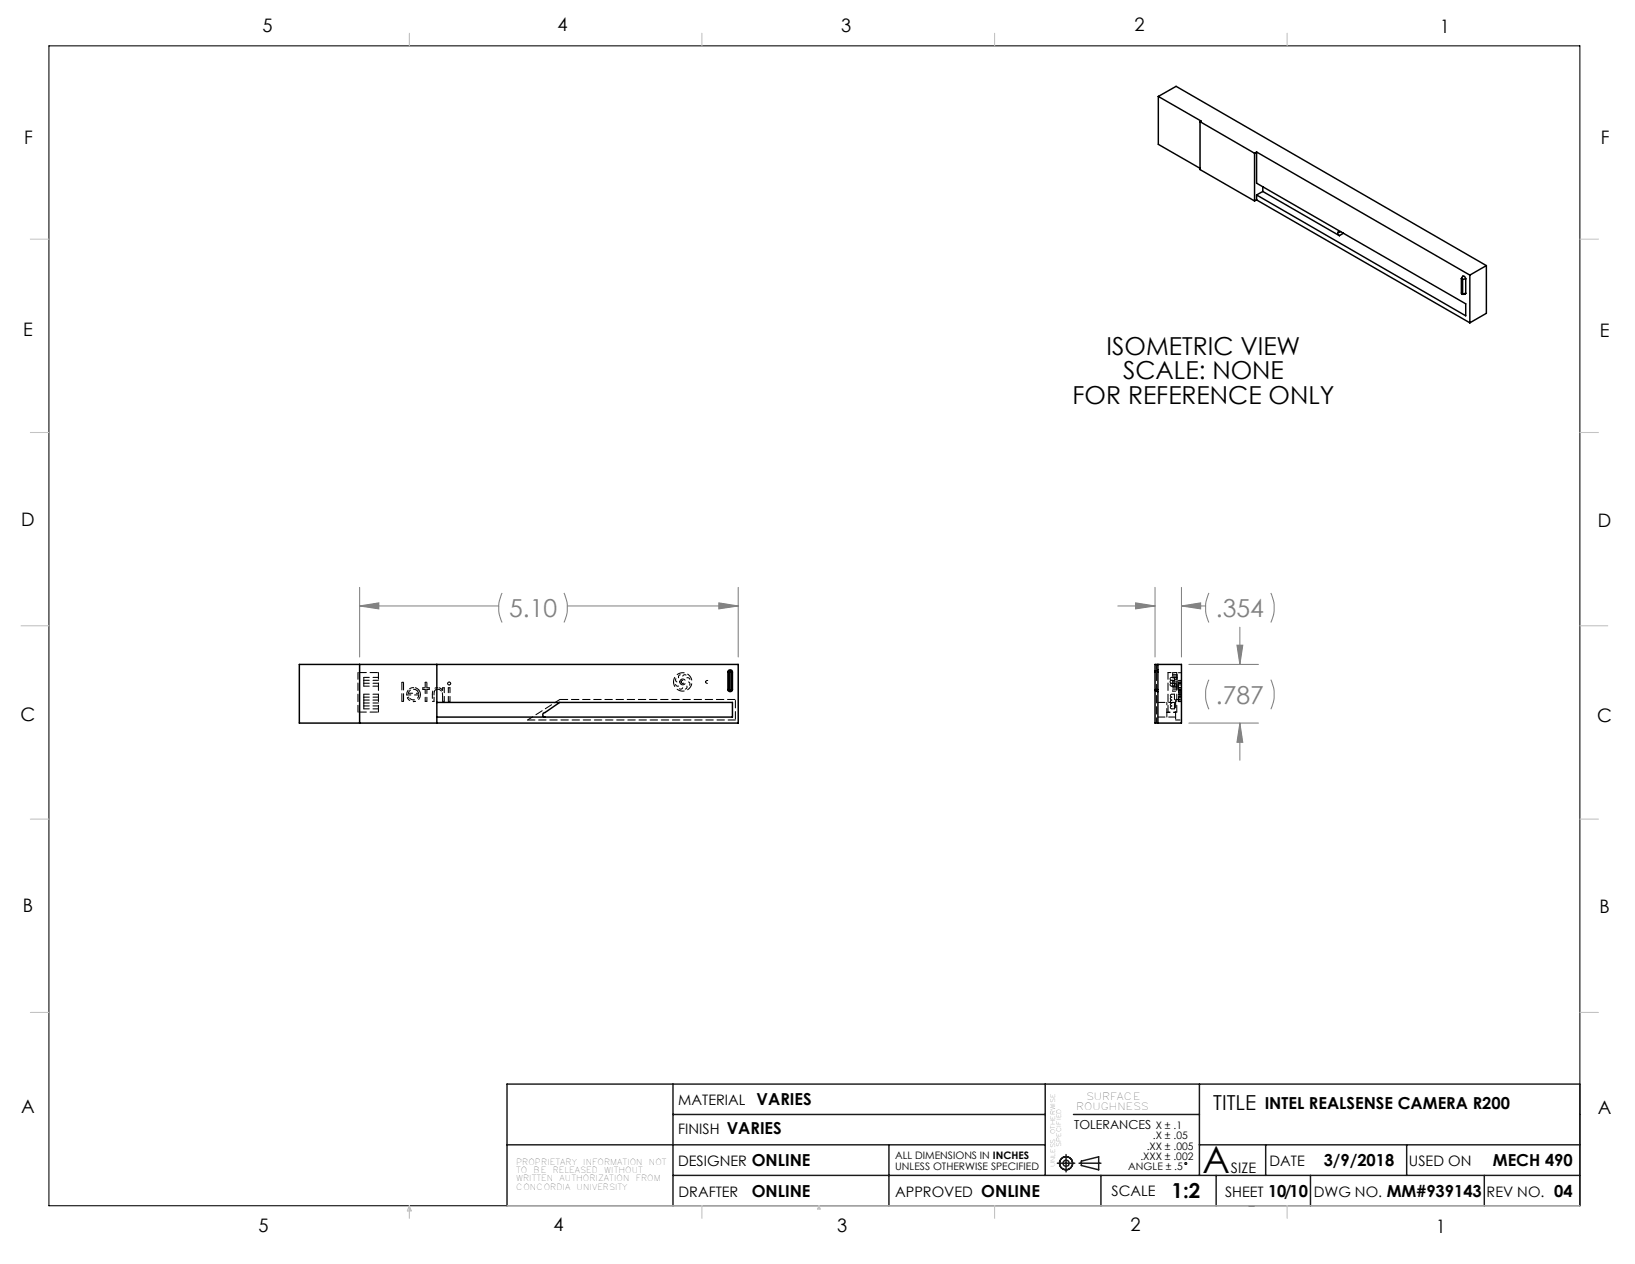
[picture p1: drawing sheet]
<svg xmlns="http://www.w3.org/2000/svg" width="279mm" height="216mm" viewBox="0 0 279 216" stroke-linecap="round" stroke-linejoin="round" font-family="sans-serif">
<g fill="none" stroke="#000" stroke-width=".18">
<path d="M8.4 7.8h261.6v198.2h-261.6z"/>
<circle cx="202.6" cy="198.7" r=".17"/>
</g>
<g fill="none" stroke="#191924" stroke-width=".25">
<path d="M86.6 195.5h92M115 185.2v20.8M115 190.4h63.6M151.9 195.5v10.5M178.6 185.2v15.6M180.7 198.7h3M182.2 197.2v3M183.4 190.4h21.6M184.4 198.7h3.7M184.8 198.3l2.9-.7v2.2l-2.9-.7zM205 185.2v15.6M205 195.5h65"/>
<path d="M216.3 195.5v5.3M240.4 195.5v5.3M86.6 206v-20.8h183.4v20.8M115 200.8h155M188.1 200.8v5.2M207.8 200.8v5.2M213.4 206h.9M223.9 200.8v5.2M253.6 200.8v5.2"/>
<circle cx="182.2" cy="198.7" r="1.11"/>
<circle cx="182.2" cy="198.7" r=".51"/>
</g>
<g fill="none" stroke="#808080" stroke-width=".18">
<path d="M61.5 103.5l3.2-.5v1zM61.5 100.3v11.9M61.5 103.5h23.7M85.8 101.3a5.9 5.9 0 0 0 0 5M96.4 101.3a5.9 5.9 0 0 1 0 5M96.9 103.5h29.3M122.8 103l3.4 .5-3.4 .5zM126.2 100.3v11.9M191 103.5h6.4M194.1 103l3.3 .5-3.3 .5zM197.4 100.3v11.9M201.9 103.5l3.3-.5v1z"/>
<path d="M201.9 103.5h4.1M201.9 100.3v11.9M203.2 113.5h11.9M206.6 101.3a5.9 5.9 0 0 0 0 5M206.6 116.1a5.9 5.9 0 0 0 0 5M211.4 110.2h1l-.5 3.3zM211.9 107.1v6.4M217.2 101.3a5.9 5.9 0 0 1 0 5M217.2 116.1a5.9 5.9 0 0 1 0 5M203.2 123.5h11.9M211.9 123.5l.5 3.3h-1zM211.9 123.5v6.4"/>
</g>
<g fill="none" stroke="#c0c0c0" stroke-width=".18">
<path d="M70 5.7v2.1M119.9 5.7v2.1M170 5.7v2.1M220 5.7v2.1M5.2 40.9h3.2M270 40.9h3.2M5.2 73.9h3.2M270 73.9h3.2M3.6 106.9h4.8M270 106.9h4.7M5.2 139.9h3.2M270 139.9h3.2"/>
<path d="M5.2 172.9h3.2M270 172.9h3.2M70 206v2.1M70 206l.3 .8h-.7zM86.6 206h183.4M119.9 206v2.1M139.9 206l.3 .5h-.5zM170 206v2.1M220 206v2.1"/>
</g>
<path d="M61.5 103.5l3.2-.5v1zM122.8 103l3.4 .5-3.4 .5zM194.1 103l3.3 .5-3.3 .5zM201.9 103.5l3.3-.5v1zM211.9 123.5l.5 3.3h-1zM211.4 110.2h1l-.5 3.3z" fill="#808080"/>
<g fill="none" stroke="#000" stroke-width=".25">
<path d="M197.9 16.5l7.3 4.2-.1 .1M197.9 16.5l3.1-1.8 53 30.7M197.9 16.5v8.2l7.2 4.1M205.1 20.8l9.3 5.4M205.1 20.8v8.2l9.3 5.3M214.4 26.2v8.1M214.7 26l36.5 21M214.7 26l-.3 .2M214.7 26v5.3l35.8 20.6v2l-35.8-20.6M214.7 33.3v.8M214.7 34.1l36.5 21M214.7 34.1l-.3 .2"/>
<path d="M215.8 32.7l-1.1 .6M215.8 32.7l13.1 7.6M215.8 31.9v.8M229.1 39.5l-.4 .1-.1 .2 .3 .5M229.6 39.8l-.7 .5M249.7 47.6l.4-.5 .2 .1 .2 .4M249.9 47.7l-.1-.1h-.1v2.5l.2 .2v-.1M249.9 47.7v2.5M250.5 50.1l-.2 .2h-.4M250.5 47.6v2.5M250.5 47.6l-.6 .1M250.5 50.1l-.6 .1"/>
<path d="M251.2 47v8.1M254 45.4l-2.8 1.6M254 45.4v8.1l-2.8 1.6M51.2 113.5h75v10h-75zM61.5 113.5v10M74.6 113.5v10M74.6 120h50.6v2.5h-50.6M95.6 120l-2.5 1.7a.39 .39 0 0 0-.4 .4 .39 .39 0 0 0 .4 .4M124.4 117.8a.39 .39 0 0 0 .4 .3 .39 .39 0 0 0 .4-.3M124.4 114.8a.39 .39 0 0 1 .4-.4 .39 .39 0 0 1 .4 .4M124.4 117.8h.2M124.4 114.8h.2"/>
<path d="M124.4 114.8v3M124.6 117.8a.14 .14 0 0 0 .2 .1 .14 .14 0 0 0 .1-.1M124.6 114.8a.14 .14 0 0 1 .2-.2 .14 .14 0 0 1 .1 .2M124.6 114.8v3M124.9 117.8h.3M124.9 114.8v3M124.9 114.8h.3M125.2 114.8v3M197.4 114.6v.2M197.4 117.8v.1M197.4 114.6v-1.1h4.5v10h-4.5v-5.6M197.4 117.8h.5"/>
<path d="M197.4 114.8h.5M197.4 117.9l.5 .2M197.4 114.8v3M197.9 114.4l-.5 .2M197.9 113.5v10"/>
</g>
<path d="M64.7 114.9h-3.5M125.7 119.5v3.5M200.9 119.5v3.5M64.7 121.6h-3.5" fill="none" stroke="#000" stroke-width=".18" stroke-dasharray="1.3 .6" stroke-dashoffset="-.2"/>
<path d="M197.9 120h3M201.1 114.9v6.7M61.2 121.6v-6.7M64.7 121.6v-6.7M197.9 122.5h3M199.6 121.6v-6.7" fill="none" stroke="#000" stroke-width=".18" stroke-dasharray="1.3 .6" stroke-dashoffset=".1"/>
<path d="M62.2 116.2h2.5M62.2 115.7h2.5M62.2 117.2h2.5M62.2 116.7h2.5M62.2 119.1h2.5M62.2 118.6h2.5M62.2 119.6h2.5M70.7 117.7l.6 .2M200.7 118.6v2.5M62.2 120.6h2.5M62.2 120.1h2.5M62.2 121.1h2.5" fill="none" stroke="#000" stroke-width=".18" stroke-dasharray="1.3 .6" stroke-dashoffset=".3"/>
<g fill="none" stroke="#000" stroke-width=".18" stroke-dasharray="1.3 .6">
<path d="M62.2 116.2v-.5M62.2 117.2v-.5M62.2 116.7v-.5M62.2 119.1v-.5M62.2 119.6v-.5M68.7 119.8h.3M68.7 116.5v3.3M69 116.5h-.3M69 119.8v-3.3M69.9 119.1l-.3 .1M71.3 117.9l.2 .5M72.3 117.5v.3"/>
<path d="M72.3 117.8h.4M72.7 119.8h.2M72.7 117.5h-.4M72.9 117.8h.5M72.9 116.5h-.2M73.4 117.5h-.5M73.4 117.8v-.3M73.9 119.8h.3M74.2 118.7v-.5M75.6 118.3v.7M75.6 119.8h.3M75.6 117.5v.4"/>
<path d="M75.9 117.5h-.3M76.5 116.7l.3 .3M76.6 119.8h.3M76.8 117l.2-.3M76.8 116.5l-.3 .2M76.9 117.5h-.3M77 116.7l-.2-.2M116.2 116.5a.5 .5 0 0 1 .7-.5 .5 .5 0 0 1 .1 .8 .5 .5 0 0 1-.8-.2v-.1M197.4 114.8h.5M197.4 117.8h.5M200.2 115.7h.5M200.2 118.6h.5"/>
<path d="M200.4 116.2v.5M200.6 116.2v.5M200.6 116.7l.5 .3M200.7 117.2h-.5M201.1 115.2v.5M201.1 117.2v.5M201.1 116l-.5 .2M201.4 116.7h.5M201.4 116.7v-.2M201.4 117v-.3M201.4 117.5h.5M201.4 119.8h.5"/>
<path d="M201.4 116.5h.5M201.4 117h.5M201.4 117.5v-.1M201.4 119h.5M201.4 118.3h.5M201.4 117.9h.5M201.4 117.7h.5M201.4 118.6h.5M201.4 117.4h.5M201.4 118.2h.5M201.4 118.7h.5M201.4 117.8h.5"/>
<path d="M201.4 117.5v-.5M201.4 119.8h.1M201.4 119.6h.5M201.4 118.4h.5M201.4 119.2h.5M201.4 119.1h.5M62.2 120.6v-.5M62.2 121.1v-.5M62.2 120.1v-.5M125.7 123h-35.5M200.7 121.1h-.5"/>
</g>
<path d="M74.8 117.4a.92 .92 0 0 0-.9 1.2M116.4 116.5a.27 .27 0 0 1 .4-.3 .27 .27 0 0 1 .1 .5 .27 .27 0 0 1-.5-.1v-.1M120.6 116.5a.25 .25 0 0 1 .3-.3 .25 .25 0 0 1 .1 .5 .25 .25 0 0 1-.4-.1v-.1M199.6 114.9h1.5M200.4 116.7h1.5M200.4 118.1h1.5M200.7 115.7v1.5M201.9 116.2h-1.5M201.9 114.9h-1.5M199.4 121.7h1.5M201.1 121.6h-1.5" fill="none" stroke="#000" stroke-width=".18" stroke-dasharray="1.3 .6" stroke-dashoffset=".8"/>
<path d="M69.8 118.4a.88 .88 0 0 1 .9-.7M72.7 117.8v2M72.9 119.8v-2M73.9 118.6v1.2M115.7 116.5a.38 .38 0 0 1-.2-.5 .38 .38 0 0 1 .5-.2M116 117.2a.38 .38 0 0 1-.5-.2 .38 .38 0 0 1 .2-.5M116 115.8a.38 .38 0 0 1 .2-.5 .38 .38 0 0 1 .5 .2M116.7 117.5a.38 .38 0 0 1-.5 .2 .38 .38 0 0 1-.2-.5M116.7 115.5a.38 .38 0 0 1 .5-.2 .38 .38 0 0 1 .2 .5M117.4 115.8a.38 .38 0 0 1 .5 .2 .38 .38 0 0 1-.2 .5M117.4 117.2a.38 .38 0 0 1-.2 .5 .38 .38 0 0 1-.5-.2M117.7 116.5a.38 .38 0 0 1 .2 .5 .38 .38 0 0 1-.5 .2" fill="none" stroke="#000" stroke-width=".18" stroke-dasharray="1.3 .6" stroke-dashoffset=".6"/>
<path d="M69.5 118.7h2.1M70.7 117.4a1.11 1.11 0 0 0-1 .5M70.7 119.6a.94 .94 0 0 1-.8-.5M71.6 117.9l-.5-.4-.4-.1M72.7 116.5v1M72.9 117.5v-1M74.2 119.8v-1.1M74.8 117.7a.83 .83 0 0 1 .8 .6M75.6 117.9l-.4-.4-.4-.1M115.1 116.5a1.57 1.57 0 0 1 2.3-1.4 1.57 1.57 0 0 1 .2 2.6 1.57 1.57 0 0 1-2.5-.9v-.3M200.9 119.5h1M200.9 123h1" fill="none" stroke="#000" stroke-width=".18" stroke-dasharray="1.3 .6" stroke-dashoffset=".5"/>
<path d="M90.2 123l5.5-3.5" fill="none" stroke="#000" stroke-width=".18" stroke-dasharray="1.3 .6" stroke-dashoffset=".2"/>
<path d="M125.7 119.5h-30" fill="none" stroke="#000" stroke-width=".18" stroke-dasharray="1.3 .6" stroke-dashoffset="-.1"/>
<g fill="none" stroke="#000" stroke-width=".18" stroke-dasharray="1.3 .6" stroke-dashoffset=".4">
<path d="M69.7 117.9l-.2 .8M71.8 118.6l-.2-.7M74.2 118.2a.55 .55 0 0 1 .6-.5M75.6 119v.8M75.9 119.8v-2.3M76.6 117.5v2.3M76.9 119.8v-2.3M197.6 113.5v10M200.2 116.7a.25 .25 0 0 1-.3-.2 .25 .25 0 0 1 .3-.3M200.2 117.2a.25 .25 0 0 1-.3-.2 .25 .25 0 0 1 .3-.3M200.2 116.2a.25 .25 0 0 1-.3-.2 .25 .25 0 0 1 .3-.3M200.2 119.6a.25 .25 0 0 1-.2-.3 .25 .25 0 0 1 .2-.2"/>
<path d="M200.2 119.1a.25 .25 0 0 1-.2-.3 .25 .25 0 0 1 .2-.2M200.4 117.2h.7M200.4 117.7h.7M201.1 115.8h-.7M201.1 116.5h-.7M201.1 115.7v.8M201.1 117.2h-.7M201.1 116.5v.7M201.1 115.5h-.7M201.1 117.5h-.7M201.1 115.7h-.7M201.1 115.2h-.7"/>
<path d="M201.4 119.8v-2.3M199.4 121.7v.8M200.2 121.1a.25 .25 0 0 1-.2-.3 .25 .25 0 0 1 .2-.2M200.2 120.6a.25 .25 0 0 1-.2-.3 .25 .25 0 0 1 .2-.2M200.2 120.1a.25 .25 0 0 1-.2-.3 .25 .25 0 0 1 .2-.2"/>
</g>
<path d="M70.7 119.8a1.13 1.13 0 0 0 1.1-1.2M71.5 118.4h-1.7M199.4 120v1.7" fill="none" stroke="#000" stroke-width=".18" stroke-dasharray="1.3 .6" stroke-dashoffset=".9"/>
<path d="M69.6 119.2a1.14 1.14 0 0 0 1.1 .6M71.6 118.7a.83 .83 0 0 1-.9 .9M200.4 114.9v1.3M200.4 116.7v1.4" fill="none" stroke="#000" stroke-width=".18" stroke-dasharray="1.3 .6" stroke-dashoffset=".7"/>
<text font-size="6.3" x="205.5" y="200.4">A</text>
<g font-size="4.2">
<text x="189.1" y="60.6">ISOMETRIC VIEW</text>
<text x="191.9" y="64.8">SCALE: NONE</text>
<text x="183.3" y="69">FOR REFERENCE ONLY</text>
</g>
<g font-size="4.2" fill="#808080">
<text x="87" y="105.4">5.10</text>
<text x="207.8" y="105.4">.354</text>
<text x="207.8" y="120.2">.787</text>
</g>
<g font-size="3.5">
<text x="207.3" y="189.5">TITLE</text>
<text x="200.2" y="204.7">1:2</text>
</g>
<g font-size="3.2">
<text x="44.8" y="5.4">5</text>
<text x="95.3" y="5.3">4</text>
<text x="143.7" y="5.4">3</text>
<text x="193.9" y="5.4">2</text>
<text x="246.1" y="5.7">1</text>
<text x="4.1" y="24.5">F</text>
<text x="273.5" y="24.7">F</text>
<text x="4" y="57.5">E</text>
<text x="273.4" y="57.6">E</text>
<text x="3.6" y="89.8">D</text>
<text x="273.1" y="90">D</text>
<text x="3.5" y="123.1">C</text>
<text x="272.9" y="123.3">C</text>
<text x="3.9" y="155.7">B</text>
<text x="273.3" y="155.9">B</text>
<text x="3.6" y="190.2">A</text>
<text x="273" y="190.3">A</text>
<text x="44.2" y="210.4">5</text>
<text x="94.6" y="210.3">4</text>
<text x="143.1" y="210.4">3</text>
<text x="193.2" y="210.3">2</text>
<text x="245.4" y="210.6">1</text>
</g>
<g font-size="2.8">
<text x="129.3" y="188.7">VARIES</text>
<text x="216.1" y="189.5">INTEL REALSENSE CAMERA R200</text>
<text x="124.2" y="193.6">VARIES</text>
<text x="128.5" y="199.2">ONLINE</text>
<text x="226.2" y="199.2">3/9/2018</text>
<text x="255.1" y="199.2">MECH 490</text>
<text x="128.5" y="204.5">ONLINE</text>
<text x="167.7" y="204.5">ONLINE</text>
<text x="216.7" y="204.4">10/10</text>
<text x="237" y="204.4">MM#939143</text>
<text x="265.6" y="204.4">04</text>
</g>
<g font-size="2.5">
<text x="115.9" y="188.7">MATERIAL</text>
<text x="115.9" y="193.6">FINISH</text>
<text x="115.9" y="199.2">DESIGNER</text>
<text x="210.4" y="200.4">SIZE</text>
<text x="216.9" y="199.2">DATE</text>
<text x="240.8" y="199.2">USED ON</text>
<text x="115.9" y="204.5">DRAFTER</text>
<text x="153" y="204.5">APPROVED</text>
<text x="189.9" y="204.3">SCALE</text>
<text x="209.4" y="204.4">SHEET</text>
<text x="224.5" y="204.4">DWG NO.</text>
<text x="254" y="204.4">REV NO.</text>
</g>
<text font-size="2.1" x="183.6" y="192.8">TOLERANCES</text>
<g font-size="1.8">
<text x="196" y="196.4">.XX ± .005</text>
<text x="197" y="194.6">.X ± .05</text>
<text x="197.5" y="192.8">X ± .1</text>
<text x="153" y="198">ALL DIMENSIONS IN INCHES</text>
<text x="153" y="199.8">UNLESS OTHERWISE SPECIFIED</text>
<text x="192.8" y="199.9">ANGLE ± .5</text>
<text x="194.9" y="198.1">.XXX ± .002</text>
</g>
<g font-size="1.7">
<text x="183.9" y="189.6">ROUGHNESS</text>
<text x="185.6" y="187.9">SURFACE</text>
</g>
<g font-size="1.4">
<text x="88.2" y="199">PROPRIETARY</text>
<text x="88.2" y="200.4">TO</text>
<text x="88.2" y="201.8">WRITTEN</text>
<text x="88.2" y="203.2">CONCORDIA</text>
<text x="91.2" y="200.4">BE</text>
<text x="94.4" y="200.4">RELEASED</text>
<text x="95.6" y="201.8">AUTHORIZATION</text>
<text x="98.5" y="203.2">UNIVERSITY</text>
<text x="99.7" y="199">INFORMATION</text>
<text x="103.2" y="200.4">WITHOUT</text>
<text x="108.6" y="201.8">FROM</text>
<text x="110.9" y="199">NOT</text>
</g>
<g font-size="1.1">
<text x="180.3" y="193.7" transform="rotate(-90 180.3 193.7)">OTHERWISE</text>
<text x="181.4" y="195.8" transform="rotate(-90 181.4 195.8)">SPECIFIED</text>
<text x="180.3" y="199.3" transform="rotate(-90 180.3 199.3)">UNLESS</text>
</g>
</svg>
